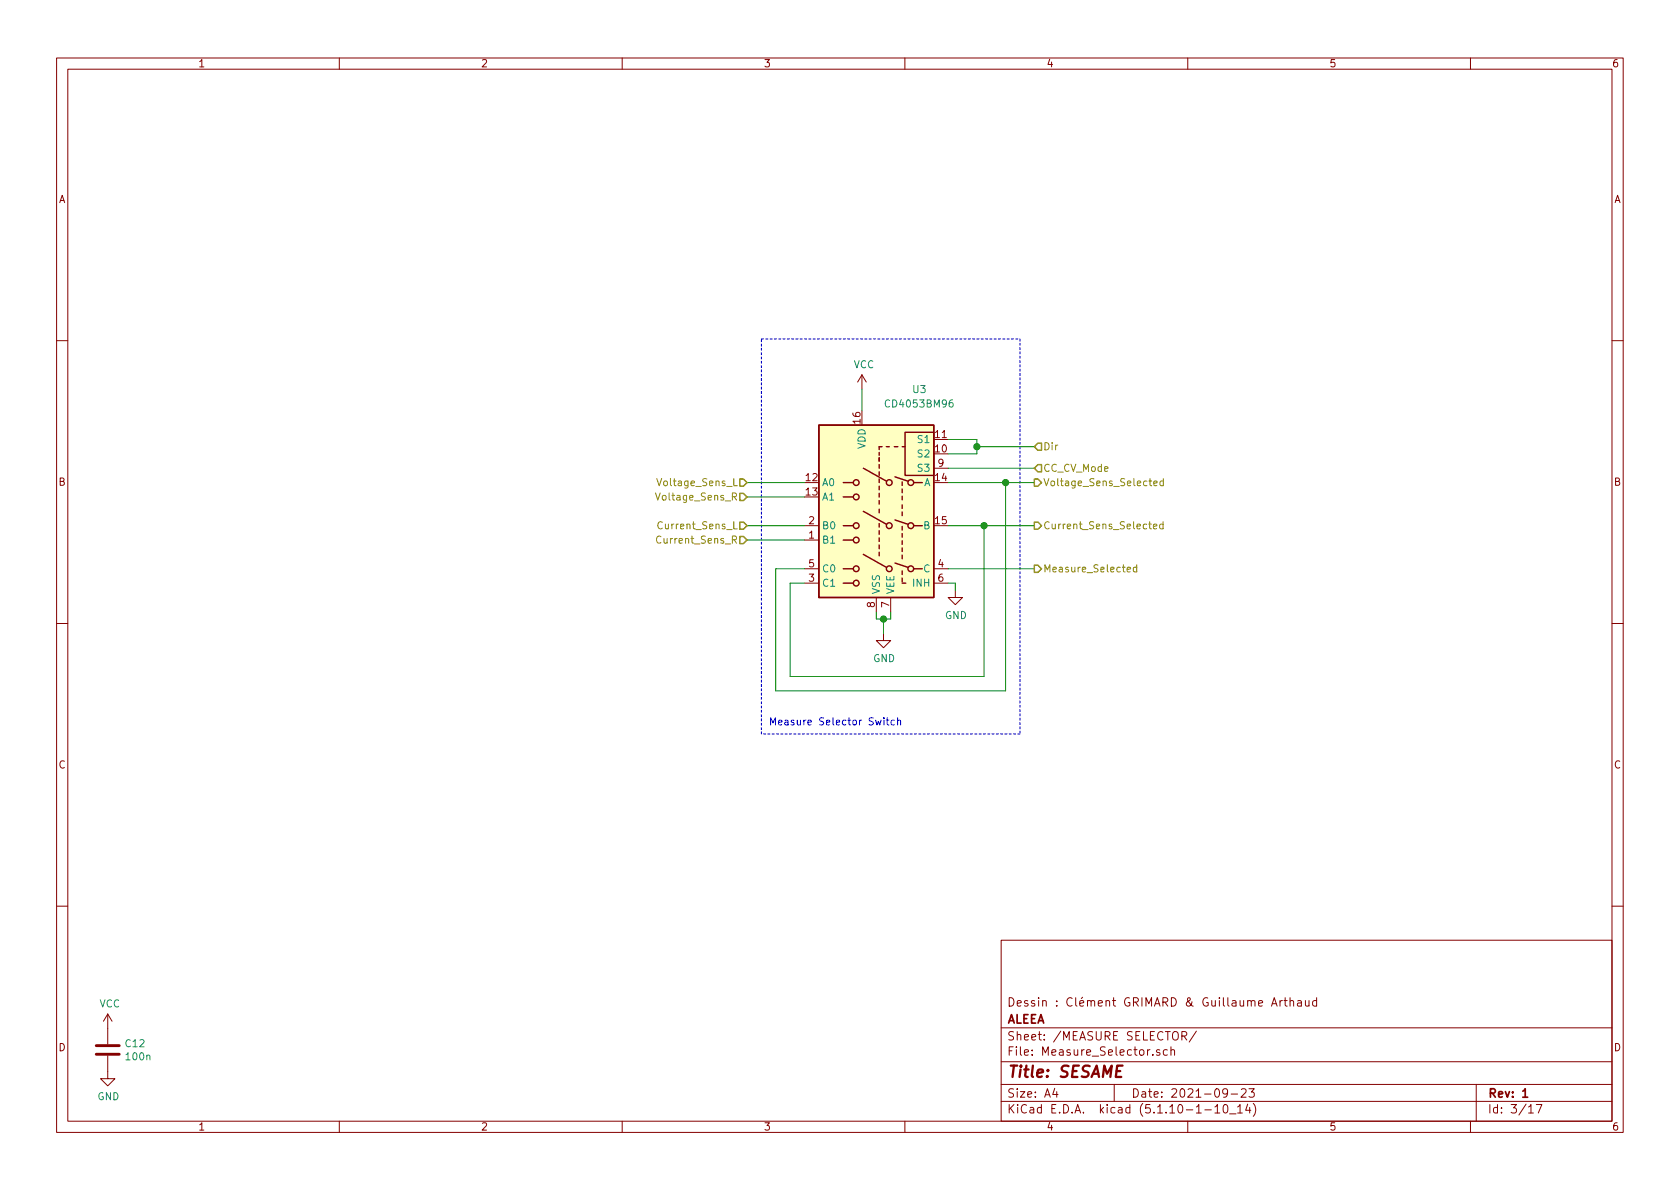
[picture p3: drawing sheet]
<svg xmlns="http://www.w3.org/2000/svg" width="297mm" height="210mm" viewBox="0 0 297 210" stroke-linecap="round" stroke-linejoin="round" font-family="sans-serif">
<g fill="none" stroke="#840000" stroke-width=".18">
<path d="M10 10.3h277v189.9h-277zM12 12.2h273v186.1h-273zM60 10.3v1.9M110 10.3v1.9M160 10.3v1.9M210 10.3v1.9M260 10.3v1.9M10 60.2h2M152.4 66.3l-.8 1.3M152.4 66.3v2.5M152.4 66.3l.8 1.3M285 60.2h2"/>
<path d="M142.2 95.5h2.6M142.2 93h2.6M165.1 82.8h2.5M10 110.3h2M142.2 103.1h2.6M142.2 100.6h2.6M154.9 105.7v2.5M156.2 112v1.3h1.3l-1.3 1.2-1.3-1.2h1.3M157.5 105.7v2.5M165.1 103.1h2.5M165.1 100.6h2.5M168.9 104.4v1.3h1.3l-1.3 1.2-1.3-1.2h1.3"/>
<path d="M285 110.3h2M10 160.2h2M19 179.3l-.7 1.3M19 179.3v5.4M19 179.3l.8 1.3M177 166.3h108v32h-108zM224.8 177.9l.5-1.5 .5 1.5M224.9 177.5h.8M226.3 176.9v1M226.7 176.9l-.3 .1-.1 .2M227 176.9h.6M227.2 176.4v1.3l.4 .2"/>
<path d="M228.1 177.1l.2-.2 .4 .1v.9M228.1 176.4v1.5M229.4 177h.6l.1 .9M230.1 177.3l-.5 .1-.2 .2v.2l.2 .1 .5-.1M230.8 176.9l.1 .9 .3 .1 .2-.1M231.4 176.9v1M232.8 177l-.4-.1-.3 .3 .1 .6 .2 .1 .4-.1M232.8 176.4v1.5M285 160.2h2M19 186.7v4h1.3l-1.3 1.3-1.2-1.3h1.2M60 198.3v1.9M110 198.3v1.9"/>
<path d="M160 198.3v1.9M177 194.8h108M177 191.8h108M177 187.8h108M177 181.8h108M186.5 192.5l-.4 1h1M186.8 193v1M197 191.8v3M203.8 186.5v.1M205.1 185.7l-.4-.1-.2 .2v.2l.6 .2v.3h-.6M206.4 185.7l-.4-.1-.3 .3 .1 .6h.6M207 185.7l.3-.1 .3 .1 .1 .9"/>
<path d="M207 185.1v1.5M209 183.2l.7-.1 .1-.2v-.3l-.3-.2h-.5v1.5M209.3 183.2l.5 .7M210 198.3v1.9M211.5 182.3l-1.2 2M213 196.3h1.2M214.8 195.8l.4-.5v1.5M214.8 196.8h.9M216.4 195.5l.3-.2a.94 .94 0 0 1 0 1.5l-.4-.3v-.6zM217 193.2l-.1 .2a.48 .48 0 0 1-.6-.1v-.6a.48 .48 0 0 1 .6-.1l.1 .1a1.19 1.19 0 0 1-.2 1.2l-.5 .1M217.4 197h1.1M217.7 193.5h1.1"/>
<path d="M218.8 195.8l.5-.5v1.5M218.8 196.8h.9M219.5 192.7l.2-.2h.3l.3 .2v.3v.2l-.9 .8h.9M220.6 195.2l-.4 1.1h1M220.8 192.5h1l-.5 .6 .4 .1v.7l-.2 .1-.7-.1M221 195.8v1M221.6 195.1a1.71 1.71 0 0 1 0 2.3M260 198.3v1.9M261 191.8v6.5M270.3 195.8l.4-.5v1.5M270.3 196.8h.8M271.6 195.3h1l-.6 1.5"/>
</g>
<path d="M269.2 193l.5-.5v1.5M269.2 194h.9" fill="none" stroke="#840000" stroke-width=".3"/>
<path d="M17 186.4h4.1M17 184.9h4.1" fill="none" stroke="#840000" stroke-width=".51"/>
<path d="M144.8 75.2h20.3v30.5h-20.3z" fill="#ffffc2" stroke="#ffffc2" stroke-width=".18"/>
<g fill="none" stroke="#840000" stroke-width=".25">
<path d="M144.8 75.2h20.3v30.5h-20.3zM156 79h-.6v.5M156.7 79h.5M158.1 79h.6M159.5 79h.5M160 76.4h5.1v7.7h-5.1zM149.1 93h1.8M149.1 85.3h1.8M149.1 95.5h1.8M149.1 87.9h1.8M152.7 98l4 2.3M152.7 90.4l4 2.3"/>
<path d="M152.7 82.8l4 2.3M155.4 80v.5M155.4 80.9v.6M155.4 82.2v.6M155.4 83.4v.7M155.4 84.7v.6M155.4 86v.6M155.4 87.2v.7M155.4 88.5v.6M155.4 90v.7M155.4 92.6v.6M155.4 93.8v.7"/>
<path d="M155.4 95.1v.7M155.4 96.4v.6M155.4 97.7v.6M158.2 99.6l2.3 .7M158.2 91.9l2.3 .8M158.2 84.3l2.3 .8M159.5 85.2v.6M159.5 86.5v.6M159.5 87.8v.6M159.5 89.3v.6M159.5 90.5v.7M159.5 93.1v.6"/>
<path d="M159.5 94.4v.6M159.5 95.6v.7M159.5 96.9v.6M159.5 98.2v.6M161.5 93h1.6M161.5 85.3h1.6M149.1 100.6h1.8M149.1 103.1h1.8M159.5 103.1h.6M159.5 101v.6M159.5 102.2v.7M161.5 100.6h1.6"/>
<circle cx="151.4" cy="95.5" r=".51"/>
<circle cx="151.4" cy="87.9" r=".51"/>
<circle cx="151.4" cy="93" r=".51"/>
<circle cx="151.4" cy="85.3" r=".51"/>
<circle cx="157.2" cy="85.3" r=".51"/>
<circle cx="157.2" cy="93" r=".51"/>
<circle cx="161" cy="93" r=".51"/>
<circle cx="161" cy="85.3" r=".51"/>
<circle cx="151.4" cy="100.6" r=".51"/>
<circle cx="151.4" cy="103.1" r=".51"/>
<circle cx="157.2" cy="100.6" r=".51"/>
<circle cx="161" cy="100.6" r=".51"/>
</g>
<path d="M134.6 59.9h45.7M180.3 59.9v69.9M134.6 129.8v-69.9M180.3 129.8h-45.7" fill="none" stroke="#0000c2" stroke-width=".18" stroke-dasharray=".4 .4"/>
<g fill="none" stroke="#008400" stroke-width=".18">
<path d="M152.4 68.8v3.8M167.6 77.7h5.1v2.6h-5.1M172.7 79h10.2M132.1 93h10.1M132.1 85.3h10.1M132.1 87.9h10.1M132.1 95.5h10.1M167.6 93h15.3M167.6 85.3h15.3M167.6 82.8h15.3M174 93v26.6h-34.3v-16.5h2.5M177.8 85.3v36.9h-40.6v-21.6h5"/>
<path d="M154.9 108.2v1.3h2.6v-1.3M156.2 109.5v2.5M167.6 103.1h1.3v1.3M167.6 100.6h15.3"/>
</g>
<g fill="none" stroke="#848400" stroke-width=".18">
<path d="M115.9 87.2l.4 1.2 .4-1.2M116.1 84.6l.5 1.3 .4-1.3M116.9 94.9a.6 .6 0 0 0-.9 .4 .6 .6 0 0 0 .6 .8l.3-.2M117.1 92.4a.6 .6 0 0 0-.8 .4 .6 .6 0 0 0 .6 .7l.2-.1M201 99.9v1.2M203.9 93.1l.6-.1v-.3h-.4l-.2 .2 .1 .6h.5M204 85.5l.6-.1-.1-.3h-.3l-.2 .1 .1 .6h.4M205.6 92.7h-.3l-.3 .2 .2 .6h.4M205.6 92.2v1.3M205.7 85.1h-.4l-.2 .2 .1 .5h.5M205.7 84.6v1.3M199.3 100.7l.6-.1-.1-.3h-.3l-.2 .2v.6h.5"/>
<path d="M201 100.3h-.4l-.2 .2 .1 .6h.5"/>
</g>
<path d="M183.5 78.4h.6v1.2h-.6l-.6-.6zM130.8 87.2h.6l.7 .7-.7 .6h-.6zM130.8 92.3h.6l.7 .7-.7 .6h-.6zM130.8 84.7h.6l.7 .6-.7 .7h-.6zM130.8 94.9h.6l.7 .6-.7 .6h-.6zM182.9 99.9h.6l.6 .7-.6 .6h-.6zM182.9 92.3h.6l.6 .7-.6 .6h-.6zM182.9 84.7h.6l.6 .6-.6 .7h-.6zM183.5 82.2h.6v1.2h-.6l-.6-.6z" fill="none" stroke="#848400" stroke-width=".25"/>
<path d="M156.3 126.9v.1M156.3 127.3v.9M156.7 127.3h.5M156.9 126.9v1.1l.3 .2M158.1 127.4l-.3-.1-.2 .3 .1 .5h.4M158.7 127.5l.2-.2 .3 .1v.8M158.7 126.9v1.3" fill="none" stroke="#0000c2" stroke-width=".18"/>
<g fill="#008400" stroke="#008400" stroke-width=".25">
<circle cx="156.2" cy="109.5" r=".51"/>
<circle cx="174" cy="93" r=".51"/>
<circle cx="172.7" cy="79" r=".51"/>
<circle cx="177.8" cy="85.3" r=".51"/>
</g>
<text font-size="2.8" fill="#840000" x="178" y="190.5">Title: SESAME</text>
<g font-size="2.1" fill="#840000">
<text x="178" y="178">Dessin : Clément GRIMARD &amp; Guillaume Arthaud</text>
<text x="178" y="184">Sheet: /MEASURE SELECTOR/</text>
<text x="178" y="181">ALEEA</text>
<text x="178" y="186.7">File: Measure_Selector.sch</text>
<text x="178" y="196.9">KiCad E.D.A. kicad (5.1.10-1-10_14)</text>
<text x="178" y="194.1">Size: A4</text>
<text x="200" y="194.1">Date: 2021-09-23</text>
<text x="263" y="194.1">Rev: 1</text>
<text x="263" y="196.9">Id: 3/17</text>
</g>
<g font-size="1.8" fill="#840000">
<text x="35" y="11.9">1</text>
<text x="85" y="11.9">2</text>
<text x="135" y="11.9">3</text>
<text x="185" y="11.9">4</text>
<text x="235" y="11.9">5</text>
<text x="285" y="11.9">6</text>
<text x="10.4" y="35.9">A</text>
<text x="285.4" y="35.9">A</text>
<text x="152.1" y="74.9" transform="rotate(-90 152.1 74.9)">16</text>
<text x="165.4" y="77.5">11</text>
<text x="165.4" y="80">10</text>
<text x="165.9" y="82.5">9</text>
<text x="10.4" y="85.9">B</text>
<text x="142.5" y="85.1">12</text>
<text x="142.5" y="87.6">13</text>
<text x="165.4" y="85.1">14</text>
<text x="285.4" y="85.9">B</text>
<text x="143" y="95.2">1</text>
<text x="143" y="92.7">2</text>
<text x="165.4" y="92.7">15</text>
<text x="143" y="100.3">5</text>
<text x="165.9" y="100.3">4</text>
<text x="143" y="102.9">3</text>
<text x="154.7" y="107.4" transform="rotate(-90 154.7 107.4)">8</text>
<text x="157.2" y="107.4" transform="rotate(-90 157.2 107.4)">7</text>
<text x="165.9" y="102.9">6</text>
<text x="10.4" y="135.9">C</text>
<text x="285.4" y="135.9">C</text>
<text x="10.4" y="185.9">D</text>
<text x="285.4" y="185.9">D</text>
<text x="35" y="199.9">1</text>
<text x="85" y="199.9">2</text>
<text x="135" y="199.9">3</text>
<text x="185" y="199.9">4</text>
<text x="235" y="199.9">5</text>
<text x="285" y="199.9">6</text>
</g>
<g font-size="1.8" fill="#008484">
<text x="150.9" y="65.1">VCC</text>
<text x="161.4" y="69.5">U3</text>
<text x="156.9" y="72.1">CD4053BM96</text>
<text x="153" y="79.4" transform="rotate(-90 153 79.4)">VDD</text>
<text x="162.4" y="80.9">S2</text>
<text x="162.4" y="78.4">S1</text>
<text x="162.4" y="83.4">S3</text>
<text x="145.3" y="86">A0</text>
<text x="145.3" y="88.5">A1</text>
<text x="163.3" y="86">A</text>
<text x="145.3" y="93.6">B0</text>
<text x="163.3" y="93.6">B</text>
<text x="145.3" y="96.1">B1</text>
<text x="145.3" y="101.2">C0</text>
<text x="163.3" y="101.2">C</text>
<text x="145.3" y="103.8">C1</text>
<text x="155.6" y="105.2" transform="rotate(-90 155.6 105.2)">VSS</text>
<text x="158.1" y="105.2" transform="rotate(-90 158.1 105.2)">VEE</text>
<text x="161.5" y="103.8">INH</text>
<text x="167.1" y="109.5">GND</text>
<text x="154.4" y="117.1">GND</text>
<text x="17.6" y="178.1">VCC</text>
<text x="22.3" y="185.2">C12</text>
<text x="22.4" y="187.5">100n</text>
<text x="17.2" y="194.6">GND</text>
</g>
<g font-size="1.8" fill="#848400">
<text x="184.4" y="79.6">Dir</text>
<text x="184.4" y="83.4">CC_CV_Mode</text>
<text x="116.7" y="88.5">Voltage_Sens_R</text>
<text x="116.9" y="86">Voltage_Sens_L</text>
<text x="184.4" y="86">Voltage_Sens_Selected</text>
<text x="116.9" y="93.6">Current_Sens_L</text>
<text x="184.4" y="93.6">Current_Sens_Selected</text>
<text x="116.7" y="96.1">Current_Sens_R</text>
<text x="184.4" y="101.2">Measure_Selected</text>
</g>
<text font-size="1.8" fill="#0000c2" x="135.9" y="128.3">Measure Selector Switch</text>
</svg>
